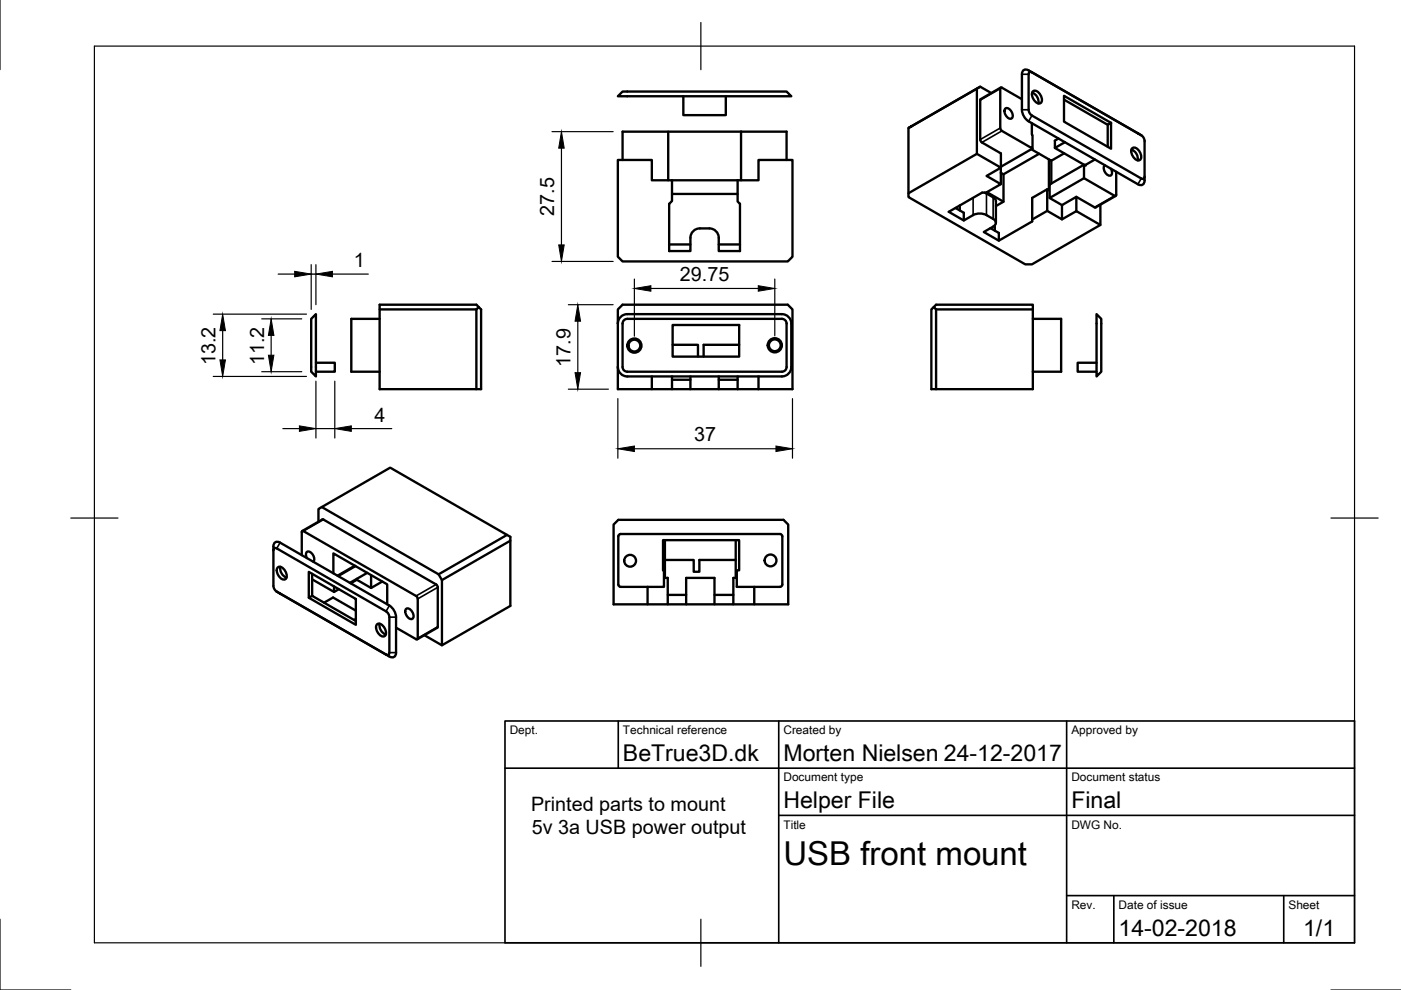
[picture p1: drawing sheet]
<svg xmlns="http://www.w3.org/2000/svg" width="297mm" height="210mm" viewBox="0 0 297 210" stroke-linecap="round" stroke-linejoin="round" font-family="sans-serif">
<!-- layer: Visible -->
<g fill="none" stroke="#000" stroke-width=".5">
<path d="M207.1 18.8l-14.5 8.3 15.2-8.7 2.4 1.3M207.8 18.4l-.7 .4v13.8M212.2 18.6l-4.3 2.5-.1 8.5 .4 .6 4 2.3v3.1M216.9 14.9l.7-.2 .5 .2 23.9 13.8a1.55 1.55 0 0 1 .7 1.2v7.5a1.42 1.42 0 0 1-.6 1.8l-.8-.1-23.6-13.7-.8-1.2-.2-.9v-7.6zM218.8 15.3h-.5l-.2 .4v7.6a1.56 1.56 0 0 0 .7 1.2l23.2 13.3 .5 .1 .2-.5M218.8 19.6a2.14 2.14 0 0 1 1.4 2.3M219 19.4a1.29 1.29 0 0 1 1.7 1 1.15 1.15 0 0 1-.2 1.5 1.86 1.86 0 0 1-1.5-2.5zM131 20.4l1-1h34.8l1 1zM131 33.9h7.2v4.3h4.3v4.4l-.6 .6v10h4.5v-2.8a2 2 0 0 1 2-2 3.6 3.6 0 0 1 3.4 .6l.5 .9 .1 3.3h4.5v-10l-.5-.5v-4.5h4.4v-4.3h7.2v20.5l-1 1h-35l-1-1zM141.7 27.9v10.3M142.5 38.2h13.9M144.9 20.4v4h9v-4"/>
<path d="M157.1 27.9h9.7v6M157.1 27.9h-25.1v6M157.1 27.9v10.3M192.6 27.1v13.9M212.2 35.6v3.4M212.2 36.6l.6 .4M213.2 23a1.44 1.44 0 0 1 1.3 2.1 1.44 1.44 0 0 1-1.3-2.1zM216.7 21l-4.3-2.4h-.3v8.8l.3 .4 6.5 3.7-.1-5.4M218.7 31.6l3.7 2.2v6.5l-.4-.2M218.9 31.5l-6.7 3.9M220.3 32.6l-7.5 4.4v5.8l-1.6 .9M222.5 39.1l7.3-4.2v2.9l-7.3 4.2z"/>
<path d="M222.9 34.1v4.8M224.4 29.4l-.7 .4v1.6M225.6 20.3l10 5.8v5.4l-10-5.7zM225.6 21.1l9.3 5.4 .7-.4M225.6 32.5l-2.7 1.6-.5-.3M225.8 30.2l-2.1 1.2 6.3 3.6 2.1-1.2M230.2 34.9v.2l-.2-.1M234.3 35a1.45 1.45 0 0 0 1.2 2.2 1.09 1.09 0 0 0 0-1.4M234.9 26.5v4.6M236.7 36.4v4.9l-.2 .3-6.7-3.8M239.9 31.7a2.14 2.14 0 0 1 1.3 2.3M240 31.4a1.29 1.29 0 0 1 1.8 1 1.15 1.15 0 0 1-.3 1.6 1.86 1.86 0 0 1-1.5-2.6z"/>
<path d="M241.3 28.3h.1M241.3 28.3l.7 .4M141.9 51.8h4.5M142.5 41.1h13.9M152.4 51.8h4.5M202.6 44.1l1.7 1v1.6M203.5 43.6v1M208.7 40.8l1.9 1 .5 .6 .1 4.8M209.2 40.7l3.6 2.1M210.6 48.1l-2 1.1 3.2 1.8M210.9 47.8v1.1M218.8 46.5l3.2-1.8v-4.6l-3.2 1.9v4.9l-7 4.1v-1.6l-1.8-1"/>
<path d="M222 44.7l3.2 1.8 3-1.7 5.1 2.9-14.5 8.3h-1.4l-24.8-14.2v-.8l14.5-8.4 5.1 3-3 1.7 3 1.7-3.1 1.8h-.9l-7 4.1 3.1 1.8a5.3 5.3 0 0 1 3.4-1.4 4.9 4.9 0 0 1 3.4 1.8l-.2 .6-.3 .3M222.5 42l2.7 1.5M228.2 44.8v-3.1l-3 1.8v3M233.3 43.4v4.3M236.6 41.5l-4.4 2.5-4-2.3M66 67.6l1-1v13.2l-1-1zM67 76.9h4v1.9h-4M80.5 67.6h-6v11.2h6M80.5 64.6h20.5l1 1v16.9h-21.5zM101 65.6v16.9M101.5 65.1l-.5 .5h-20.5M131 68.6a2 2 0 0 1 2-2h32.8a2 2 0 0 1 2 2v9.2a2 2 0 0 1-2 2h-32.8a2 2 0 0 1-2-2"/>
<path d="M131 68.6v13.9h25.4v-2.7M131 68.6v-3l1-1h35l1 1v16.9h-11.6M132.3 67.9l.7-.3h32.8a1 1 0 0 1 1 1v9.2a1 1 0 0 1-1 1h-32.8a1 1 0 0 1-1-1v-9.2zM138.2 79.8v2.7M142.5 79.8v2.7M142.6 68.9h14.1v6.7h-14.1zM142.6 73.1h5.4v2.5M146.4 79.8v2.7M152.4 79.8v2.7M156.7 73.1h-7.5v2.5M160.8 79.8v2.7M198 65.1l-.5 .5v16.9h21.5v-17.9h-20.5l-.5 .5 .5 .5h20.5"/>
<path d="M198.5 65.6v16.9M219 67.6h6v11.2h-6M232.5 66.6l1 1v11.2l-1 1zM232.5 76.9h-4v1.9h4M142.5 80.5h3.9M152.4 80.5h4M58 116.7l.2-.5 .5 .1 23.1 13.3a1.57 1.57 0 0 1 .8 1.2v7.6l-.3 .4h-.5M58.2 115.1l.7-.2 .5 .1 23.5 13.7 .9 1.2 .2 .9v7.6a.86 .86 0 0 1-.4 .9 .86 .86 0 0 1-1-.1l-23.9-13.8a1.58 1.58 0 0 1-.7-1.2v-8.3zM64.1 112.6l4.2-2.5 .3 .1 24 13.9 .2 .4v8.5l-4.3 2.5M64.3 112.6l23.9 13.8 .4 .6M64.3 112.6h-.1l-.2 .2v4.9M65.1 118.3a.85 .85 0 0 1 .3-1.4 1.61 1.61 0 0 1 1 2.2"/>
<path d="M68.2 107.5l14.5-8.3 24.8 14.2-14.5 8.4zM68.2 107.5l-.7 .4v2.7M75.2 119.9l-3.6 2.2M107.5 113.4l.7 .4v.8l-14.5 8.4M108.2 114.6v13.9l-14.5 8.3-3.7-2.1M131.3 113.3h34.3l.3 .4-.1 10.5-.4 .2h-9.2v-3.5h.5v-6.4h-16.1v6.4h.2v3.5h-9.5l-.2-.5v-10.2zM141 118.7h6.1v2.5h1.2v-2.5h7.7M141 114.5v8h.6v5.6M156 114.5v8h-.5v5.6h-25.4v-16.9l1-1h35l1 1v16.9h-11.6M58.7 125.4l.7 .4M58.9 120.3a1.29 1.29 0 0 1 1.7 1 1.15 1.15 0 0 1-.2 1.6 1.86 1.86 0 0 1-1.5-2.6zM59.4 125.8h.1"/>
<path d="M59.4 120.2a2.14 2.14 0 0 0 1.4 2.3M65.5 121.3l9.9 5.7v5.5l-9.9-5.8zM66.2 121.7v4.6l9.2 5.4M66.2 122.8l4.6 2.7v-1.2M66.2 126.3l-.7 .4M68.7 127.8l1.9-1.1 4.8 2.8M70.7 121.6v-4.3l11.4 6.6v4.2M71.8 124.9l-1 .6M75.4 120l-3.7 2.1M75.4 131.2l-.3 .2M75.7 122.7v.2M77.9 121.5l-3.7 2.1"/>
<path d="M78.7 121.9v2.8M79.9 132.4a1.29 1.29 0 0 1 1.7 1 1.15 1.15 0 0 1-.2 1.5 1.86 1.86 0 0 1-1.5-2.5zM80.5 132.2a2.14 2.14 0 0 0 1.3 2.3M81.1 123.3l-2.4 1.4-3-1.8-1.3 .8M86.2 129a1.44 1.44 0 0 1 1.2 2.2 1.44 1.44 0 0 1-1.2-2.2zM88.6 127l-.1 8.5h-.3l-4.2-2.4M93 121.8l.7 1.2v13.8M137.3 124.4v3.7M141.6 126.1h3.9M145.5 128.1v-5.6h6v5.6M151.5 126.1h4M159.9 124.4v3.7"/>
<circle cx="134.5" cy="73.3" r="1.25"/>
<circle cx="134.5" cy="73.3" r="1.5"/>
<circle cx="164.3" cy="73.2" r="1.25"/>
<circle cx="164.3" cy="73.2" r="1.5"/>
<circle cx="133.6" cy="118.9" r="1.25"/>
<circle cx="163.4" cy="118.8" r="1.25"/>
</g>
<!-- layer: Visible Narrow -->
<g fill="none" stroke="#000" stroke-width=".35">
<path d="M212.1 18.8l-4.3 2.4M216.7 15.7h1.4M218.1 14.9l.7 .4M212.1 27.1l-4.3 2.5M212.4 27.8l-4.2 2.4M216.7 23.3h1.4M218.8 24.5l-.7 1.2M241.3 28.3l.7 .4M242 37.8l-.7 1.3M206.3 41.9v3.7M209.2 41v4.6M210.6 41.8v4.6"/>
<path d="M236.3 41.5l-4.2 2.5M59.4 115.1l-.7 1.2M68.6 110.2l-4.3 2.4M58.7 125.4l.7 .4M81.8 138.8l.8 .4M82.6 128.4l-.8 1.2M82.6 130.8h1.4M82.6 138.4h1.4M92.5 123.9l-4.3 2.5M92.8 132.9l-4.2 2.4M92.8 124.5l-4.2 2.5"/>
</g>
<!-- layer: Border -->
<path d="M0 0v14.8M20 9.8h267.2v190.1h-267.2zM148.6 4.8v10M15 109.8h10M282.2 109.8h10M0 194.9v15h15M148.6 194.9v10M282.2 209.9h14.9" fill="none" stroke="#000" stroke-width=".25"/>
<!-- layer: TitleBlock -->
<path d="M107.1 152.9h180.1v47h-180.1zM131.1 152.9v10M165.1 152.9v47M226.1 152.9v47M107.1 162.9h180.1M165.1 172.9h122.1M226.1 189.9h61.1M236.2 189.9v10M272.2 189.9v10" fill="none" stroke="#000" stroke-width=".35"/>
<!-- layer: Dimensions -->
<g fill="none" stroke="#000" stroke-width=".25">
<path d="M117 27.9h13M119 31.4v20.5M59 58.1h3.5M66 56.1v9.5M66 58.1h1M67 56.1v8.5M70.5 58.1h7.6M117 55.4h13M134.5 59.2v12.1M164.3 59.2v12M45.2 79.8h19.8M45.2 66.6h19.8"/>
<path d="M47.2 70.1v6.2M55.5 67.6h8.5M55.5 78.8h8.5M57.5 71.1v4.2M120.5 64.6h9.5M122.5 68.1v10.9M138 61.2h22.8M60 90.9h3.5M67 80.8v12.1M67 90.9h4M71 80.8v12.1M74.5 90.9h8.6"/>
<path d="M120.5 82.5h8.5M131 84.5v12.7M134.5 95.1h30M168 84.5v12.7"/>
</g>
<g fill="#000" stroke="#000" stroke-width=".21">
<path d="M119 27.9l.6 3.5h-1.1zM62.5 57.5l3.5 .6-3.5 .6zM67 58.1l3.5-.6v1.2zM118.5 51.9h1.1l-.6 3.5zM46.6 76.3h1.2l-.6 3.5zM47.2 66.6l.6 3.5h-1.2zM57.5 67.6l.6 3.5h-1.2zM56.9 75.3h1.2l-.6 3.5zM121.9 79h1.2l-.6 3.5zM122.5 64.6l.6 3.5h-1.2zM134.5 61.2l3.5-.6v1.1zM160.8 60.6l3.5 .6-3.5 .5z"/>
<path d="M63.5 90.3l3.5 .6-3.5 .6zM71 90.9l3.5-.6v1.2zM131 95.1l3.5-.5v1.1zM164.5 94.6l3.5 .5-3.5 .6z"/>
</g>
<text font-size="7" x="166.1" y="183.4">USB front mount</text>
<g font-size="4.9">
<text x="132.1" y="161.4">BeTrue3D.dk</text>
<text x="166.1" y="161.4">Morten Nielsen 24-12-2017</text>
<text x="166.1" y="171.4">Helper File</text>
<text x="227.1" y="171.4">Final</text>
<text x="237.2" y="198.4">14-02-2018</text>
<text x="276.3" y="198.5">1/1</text>
</g>
<g font-size="4.2">
<text x="117.5" y="45.7" transform="rotate(-90 117.5 45.7)">27.5</text>
<text x="75" y="56.6">1</text>
<text x="144.2" y="59.6">29.75</text>
<text x="45.7" y="77.4" transform="rotate(-90 45.7 77.4)">13.2</text>
<text x="56" y="77.4" transform="rotate(-90 56 77.4)">11.2</text>
<text x="121" y="77.8" transform="rotate(-90 121 77.8)">17.9</text>
<text x="79.4" y="89.4">4</text>
<text x="147.2" y="93.6">37</text>
<text x="112.6" y="171.9">Printed parts to mount</text>
<text x="112.7" y="176.9">5v 3a USB power output</text>
</g>
<g font-size="2.5">
<text x="108.1" y="155.7">Dept.</text>
<text x="132.1" y="155.7">Technical reference</text>
<text x="166.1" y="155.7">Created by</text>
<text x="227.1" y="155.7">Approved by</text>
<text x="166.1" y="165.7">Document type</text>
<text x="227.1" y="165.7">Document status</text>
<text x="166.1" y="175.7">Title</text>
<text x="227.1" y="175.7">DWG No.</text>
<text x="227.1" y="192.7">Rev.</text>
<text x="237.2" y="192.7">Date of issue</text>
<text x="273.2" y="192.7">Sheet</text>
</g>
</svg>
